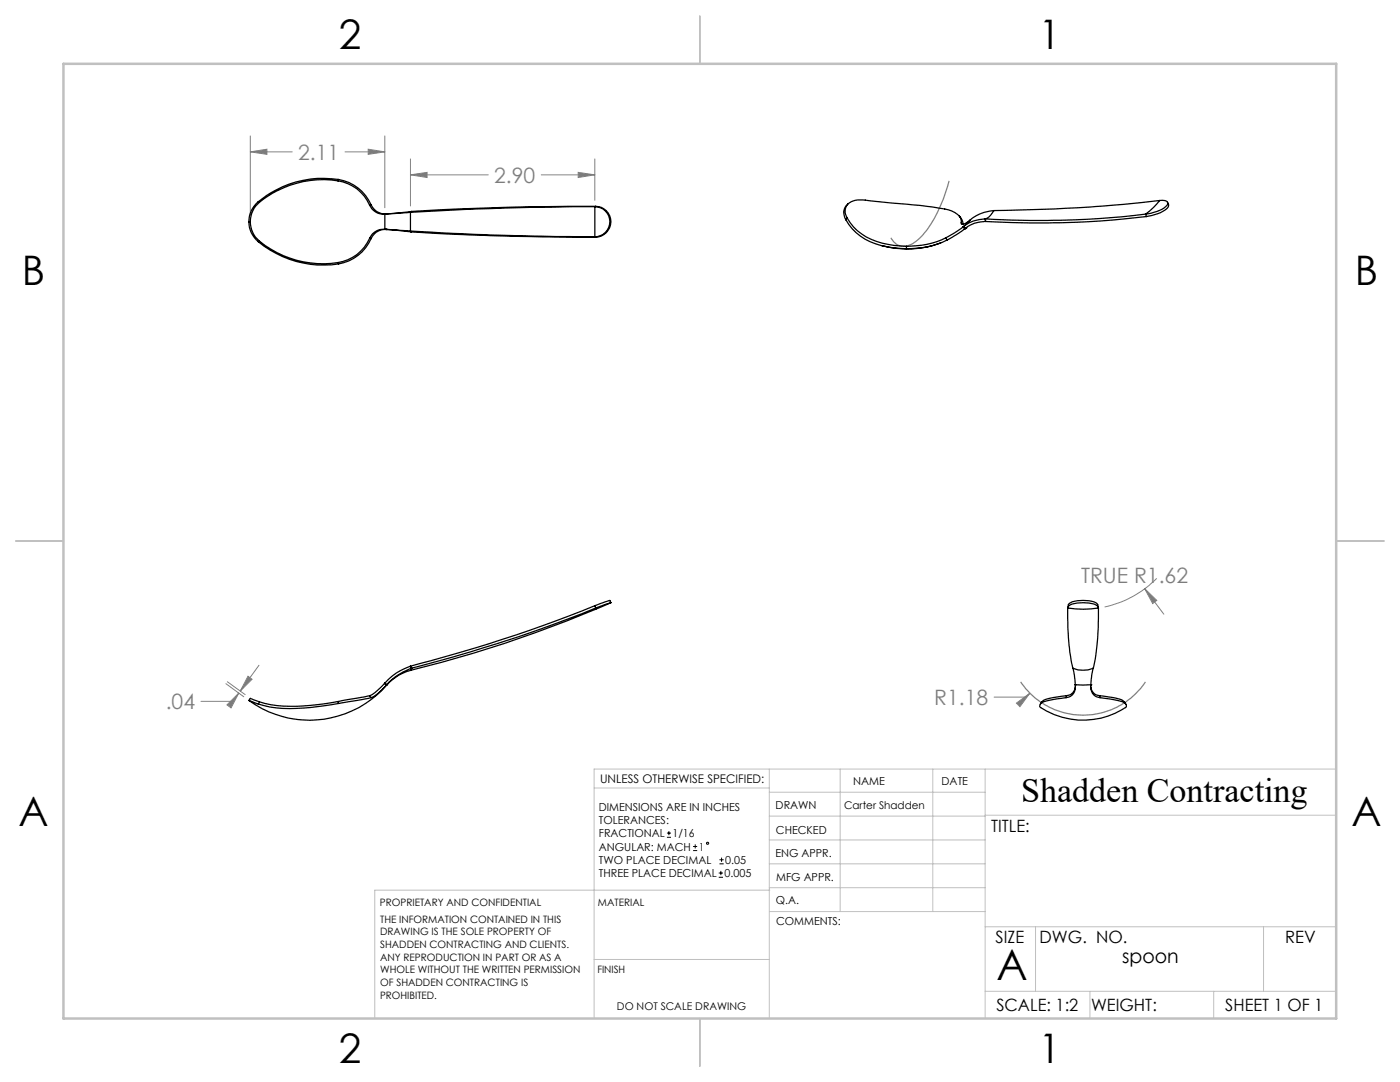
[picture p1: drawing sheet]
<svg xmlns="http://www.w3.org/2000/svg" width="279mm" height="216mm" viewBox="0 0 279 216" stroke-linecap="round" stroke-linejoin="round" font-family="sans-serif">
<g fill="none" stroke="#000" stroke-width=".2">
<path d="M133.1 167.1h.8M133.1 166.2h.8M133.5 165.8v.9M138.3 169.7h.8M138.3 168.9h.8M138.7 168.5v.8M143.4 175h.9M143.4 174.2h.9M143.6 172.4h.8M143.6 171.6h.8M143.9 173.8v.8M144 171.1v.9"/>
<circle cx="141.2" cy="168.3" r=".22"/>
</g>
<g fill="none" stroke="#808080" stroke-width=".2">
<path d="M50 30.3l3.3-.5v1zM50 27.1v15.9M50 30.3h8.3M68.9 30.3h7.9M73.5 29.8l3.3 .5-3.3 .5zM76.8 27.1v14.4M81.9 34.9l3.3-.5v1zM81.9 31.7v9.4M81.9 34.9h15.5M108 34.9h10.7M115.4 34.4l3.3 .5-3.3 .5zM118.7 31.7v8.3"/>
<path d="M228.5 117.5l3.8 5.1M228.5 117.5l2.4 2.3-.9 .6zM230.9 115.4a20.6 20.6 0 0 1-10.4 5.7M45.1 136.4l3.5 2.6M45.4 136l3.5 2.6M47.7 138.3l-1.6 3-.8-.6zM47.7 138.3l-1.2 1.6h-6.4M49.5 134.9l.8 .6-2.4 2.4zM51.7 132.8l-3.8 5.1M205.5 138.3l-.7 .8h-6.4M202.8 140.3l2.7-2-1.9 2.7z"/>
</g>
<path d="M189.4 36.1a25.6 25.6 0 0 1-5.9 11.5 4 4 0 0 1-4.1 1.4l-1-.7-.6-.9M203.7 136.1a15 15 0 0 0 24.9 0" fill="none" stroke="#808080" stroke-width=".25"/>
<g fill="none" stroke="#c0c0c0" stroke-width=".2">
<path d="M118.6 157.2h34.9M153.5 153.5v49.7M153.5 158.1h43.1M167.7 153.5v28.4M186.2 153.5v28.4M196.6 153.5v49.7M266.7 153.5h-148.1v49.7M153.5 167.6h43.1M153.5 162.8h43.1M153.5 172.4h43.1M153.5 177.1h43.1M153.6 177.6h-78.8v25.6"/>
<path d="M196.6 162.7h70.1M118.6 191.5h34.9M153.6 181.9h43M196.6 197.8h70.1M196.6 184.9h70.1M206.7 184.9v12.9M217.5 197.8v5.4M242.2 197.8v5.4M252.2 184.9v12.9"/>
</g>
<path d="M139.7 3.2v9.5M3.1 107.9h9.6M266.7 107.9h9.5M139.7 203.2v9.6" fill="none" stroke="#c0c0c0" stroke-width=".25"/>
<path d="M12.7 12.7h254v190.5h-254z" fill="none" stroke="#c0c0c0" stroke-width=".5"/>
<path d="M49.5 134.9l.8 .6-2.4 2.4zM47.7 138.3l-1.6 3-.8-.6zM81.9 34.9l3.3-.5v1zM115.4 34.4l3.3 .5-3.3 .5zM50 30.3l3.3-.5v1zM73.5 29.8l3.3 .5-3.3 .5zM228.5 117.5l1.5 2.9 .9-.6zM202.8 140.3l.8 .7 1.9-2.7z" fill="#808080"/>
<g fill="none" stroke="#000" stroke-width=".25">
<path d="M67.5 36.1a8.1 8.1 0 0 1 6.3 4.9M67.5 36.1a20.2 20.2 0 0 0-15.7 4.3M67.6 35.8l-.1 .3M67.6 35.8a8.6 8.6 0 0 1 6.4 5.1M67.6 35.8a20.2 20.2 0 0 0-16.1 4.5M49.7 44.2h.3M49.7 44.2a5.1 5.1 0 0 0 1.8 4M50 44.2a5.1 5.1 0 0 0 1.8 3.9M51.5 40.3l.3 .1M51.5 40.3a5.1 5.1 0 0 0-1.8 3.9M51.5 48.2a20.3 20.3 0 0 0 16.1 4.5M51.8 48.1a19.8 19.8 0 0 0 15.7 4.3"/>
<path d="M51.8 40.4a5.1 5.1 0 0 0-1.8 3.8M51.8 48.1l-.3 .1M67.5 52.4l.1 .3M73.8 41a3 3 0 0 0 2.9 1.7M73.8 47.6a8.2 8.2 0 0 1-6.3 4.8M73.8 47.6h.2M74 40.9a3.1 3.1 0 0 0 3.1 1.8M74 40.9l-.2 .1M74 47.6a8.6 8.6 0 0 1-6.4 5.1M76.7 45.8a2.96 2.96 0 0 0-2.9 1.8M76.7 42.7h.1M76.7 45.8h.1"/>
<path d="M76.7 45.8h.4M76.8 45.8l5.1 .3M76.8 42.7v3.1M76.8 45.8h.4M77.1 42.7h-.4M77.1 45.8a3.1 3.1 0 0 0-3.1 1.8M77.2 45.8l4.9 .4M77.2 45.8h.1M77.2 42.7h.1M77.2 42.7h-.4M81.9 46.1a570.6 570.6 0 0 0 36.8 1.1M81.9 42.4v3.7"/>
<path d="M81.9 42.4l-5.1 .3M81.9 46.1l.2 .2M81.9 46.1l.2 .1M82.1 46.3a551.4 551.4 0 0 0 36.8 1M82.1 42.2l-4.9 .5M82.1 42.2l-.2 .2M82.1 42.2h.1M82.1 46.2v.1M118.7 41.2a3 3 0 0 1 3 3 3 3 0 0 1-3 3M118.7 41.2v6M118.7 47.2l.2 .1M118.7 41.2a620.6 620.6 0 0 0-36.8 1.2"/>
<path d="M118.9 41.2a3.1 3.1 0 0 1 3 3 3.1 3.1 0 0 1-3 3.1M118.9 41.2h-.2M118.9 41.2l-15.7 .1-11.8 .4-9.3 .5M168.8 43.9a11.7 11.7 0 0 0 9.5 5.6l2.6 .1M169.1 43.5a2.22 2.22 0 0 1 1.6-3.5l2-.1 5.5 .6a78.9 78.9 0 0 1 11.1 1.4 3.2 3.2 0 0 1 2.5 2.1v.5M169.1 43.5a11.6 11.6 0 0 0 9.3 5.5l2.5 .1M169.1 43.5l-.3 .4M169.2 40.7a2.3 2.3 0 0 0-.4 3.2M176 49l1 .2M180.9 49.1v.5M187.8 48.4a19 19 0 0 1-10.7 .9M188.8 47.4a17 17 0 0 1-7.9 1.7"/>
<path d="M188.8 47.4l.2 .5M189 47.9a17.4 17.4 0 0 1-8.1 1.7M191.4 43l.2 .3M191.6 43.4a1.78 1.78 0 0 1 .6 1.4M191.8 44.5l.3 .3M192.2 45.3l-3.4 2.1M192.2 45.3l.3 .3M192.3 45.2l-.1 .1M192.3 45.2l.3 .4M192.5 45l-.1 .1M192.5 45.6l-1.5 1.2-2 1.1M192.6 45.6h.1"/>
<path d="M192.6 45.6l-.2 .2M192.8 45.5h.1M192.8 45.4l-.3 .2M193.7 43.9a1.91 1.91 0 0 1-1.9 .8v-.2M193.7 43.9l-1.2 1.1M196.6 43.7l-1.8 .3a5.7 5.7 0 0 0-2.5 1.2M196.6 43.7l.1 .5M196.7 44.2a7 7 0 0 0-4.1 1.4M196.7 44.2h.1M198.4 42l-.4 .5a2.46 2.46 0 0 1-1.4 1.2M198.4 42a8.1 8.1 0 0 0-4.7 1.9M228.6 42.7l.2 .5"/>
<path d="M228.6 42.7a182.5 182.5 0 0 1-32 1M228.8 43.2a189 189 0 0 1-32.1 1M231.5 40h.4a.89 .89 0 0 1 1.1 .6 4.5 4.5 0 0 1-3.3 1.9l-1.1 .2M231.5 40l-1.3 1.4-1.6 1.3M231.5 40a291.5 291.5 0 0 1-33.1 2M233 40.4l.2 .4a.9 .9 0 0 1-.7 1.1l-1.5 .8-2.2 .5M49.7 139.8l1.8 .7M49.7 139.8l.3-.5 1.8 .8M67.5 140a40.9 40.9 0 0 1-13.5 .6l-2.2-.5M67.5 140l.1 .4M73.8 138.8l-6.3 1.2M73.8 138.8l.2 .4"/>
<path d="M74 139.2l-6.4 1.2M76.7 136.4l-.4 .4a7.5 7.5 0 0 1-2.5 2M76.7 136.4l.4 .3M76.8 136.3l-.1 .1M76.8 136.3l.4 .3M77.1 136.7a8.4 8.4 0 0 1-3.1 2.5M77.2 136.7a20.5 20.5 0 0 1-27.5 3.1M77.2 136.6h.1M77.2 136.6v.1M77.2 136.6l-.1 .1M81.9 132.9l-1.4 .6a10.3 10.3 0 0 0-3.7 2.8M81.9 132.9l.2 .4"/>
<path d="M82.1 133.7a9.3 9.3 0 0 0-4.9 3M82.1 133.3h.1M82.1 133.3a13.4 13.4 0 0 0-4.9 3.3M118.7 120.9a289.4 289.4 0 0 1-36.8 12M118.7 120.9l.2 .4M118.9 121.6a245.2 245.2 0 0 1-36.9 12.1l.1-.4M118.9 121.3a298.5 298.5 0 0 1-36.8 12M118.9 121.3v.3M121.9 120.3l-3 1.3M121.9 120.3l-.2-.5-3 1.1M121.9 120.3l-3 1M208 140l-.4 .5"/>
<path d="M208 140l-.3 .4M212.8 139.2a12.9 12.9 0 0 0-5.1 1.2M212.8 138.8v.4M212.8 138.8l-3.2 .5-1 .3-.6 .4M213.1 121.3a1.85 1.85 0 0 1 1.8-1 6.4 6.4 0 0 1 4.1 .6l.2 .4M213.1 121.3a19.2 19.2 0 0 0 6.1 0M213.1 121.3a45.6 45.6 0 0 0 1 12M213.1 121.1a1.13 1.13 0 0 1 1.4-1.1 7 7 0 0 1 4.4 .4l.2 .7M214.1 133.3a5.4 5.4 0 0 0 4.1 0M214.1 133.3l.5 3.3M214.6 136.6h3.1M214.6 136.6a2.09 2.09 0 0 1-1.8 2.6"/>
<path d="M214.6 136.6h.1M214.6 137.1a1.88 1.88 0 0 1-1.8 1.7M217.7 136.6h.1M217.7 136.6a2.17 2.17 0 0 0 1.8 2.6M217.7 137.1a1.89 1.89 0 0 0 1.8 1.7M218.2 133.3l-.5 3.3M218.2 133.3h.1M219.2 121.3l-.1 5a42.3 42.3 0 0 1-.9 7M219.5 138.8v.4M219.5 138.8l3.2 .5 1 .3 .6 .4M219.5 139.2a12.9 12.9 0 0 1 5.1 1.2M224.3 140l.3 .4"/>
<path d="M224.3 140l.1 .1M51.8 140.1l-.3 .4M67.6 140.4a42.6 42.6 0 0 1-13.7 .7l-2.4-.6M207.7 140.4a.52 .52 0 0 0 0 .8 15.4 15.4 0 0 0 17.1-.2l-.2-.6M224.4 140.1l.3 .4"/>
</g>
<text font-size="8.5" x="198.9" y="195.5">A</text>
<g font-size="8.1">
<text x="67.6" y="9.7">2</text>
<text x="207.3" y="9.7">1</text>
<text x="4.4" y="57">B</text>
<text x="270.4" y="57">B</text>
<text x="3.7" y="164.9">A</text>
<text x="269.7" y="164.9">A</text>
<text x="67.6" y="212.2">2</text>
<text x="207.3" y="212.2">1</text>
</g>
<text font-size="6.9" x="203.8" y="160.1">Shadden Contracting</text>
<g font-size="4.2" fill="#808080">
<text x="59.5" y="31.9">2.11</text>
<text x="98.6" y="36.5">2.90</text>
<text x="215.7" y="116.3">TRUE R1.62</text>
<text x="33.1" y="141.5">.04</text>
<text x="186.4" y="140.7">R1.18</text>
</g>
<text font-size="3.9" x="223.9" y="192.1">spoon</text>
<g font-size="3.4">
<text x="197.8" y="166">TITLE:</text>
<text x="198.7" y="188.1">SIZE</text>
<text x="207.5" y="188.1">DWG. NO.</text>
<text x="256.5" y="188.2">REV</text>
<text x="198.8" y="201.7">SCALE: 1:2</text>
<text x="217.7" y="201.8">WEIGHT:</text>
<text x="244.5" y="201.7">SHEET 1 OF 1</text>
</g>
<text font-size="2.4" x="119.8" y="156.2">UNLESS OTHERWISE SPECIFIED:</text>
<g font-size="2.2">
<text x="119.5" y="161.8">DIMENSIONS ARE IN INCHES</text>
<text x="154.8" y="161.4">DRAWN</text>
<text x="170.2" y="156.7">NAME</text>
<text x="187.9" y="156.7">DATE</text>
<text x="119.5" y="164.4">TOLERANCES:</text>
<text x="119.5" y="167.1">FRACTIONAL</text>
<text x="134.2" y="167.1">1/16</text>
<text x="154.9" y="166.3">CHECKED</text>
<text x="119.5" y="172.4">TWO PLACE DECIMAL</text>
<text x="119.5" y="169.7">ANGULAR: MACH</text>
<text x="139.5" y="169.7">1</text>
<text x="144.7" y="172.4">0.05</text>
<text x="154.8" y="171">ENG APPR.</text>
<text x="119.5" y="175">THREE PLACE DECIMAL</text>
<text x="144.6" y="175">0.005</text>
<text x="154.9" y="175.7">MFG APPR.</text>
<text x="154.9" y="180.4">Q.A.</text>
<text x="154.9" y="184.6">COMMENTS:</text>
</g>
<g font-size="2.1">
<text x="168.5" y="161.5">Carter Shadden</text>
<text x="123.1" y="201.6">DO NOT SCALE DRAWING</text>
</g>
<g font-size="2">
<text x="75.8" y="180.7">PROPRIETARY AND CONFIDENTIAL</text>
<text x="75.9" y="184.1">THE INFORMATION CONTAINED IN THIS</text>
<text x="119.3" y="180.7">MATERIAL</text>
<text x="75.9" y="186.7">DRAWING IS THE SOLE PROPERTY OF</text>
<text x="75.9" y="189.2">SHADDEN CONTRACTING AND CLIENTS.</text>
<text x="75.9" y="191.7">ANY REPRODUCTION IN PART OR AS A</text>
<text x="75.9" y="194.2">WHOLE WITHOUT THE WRITTEN PERMISSION</text>
<text x="75.9" y="196.8">OF SHADDEN CONTRACTING IS</text>
<text x="119.2" y="194.2">FINISH</text>
<text x="75.9" y="199.3">PROHIBITED.</text>
</g>
</svg>
